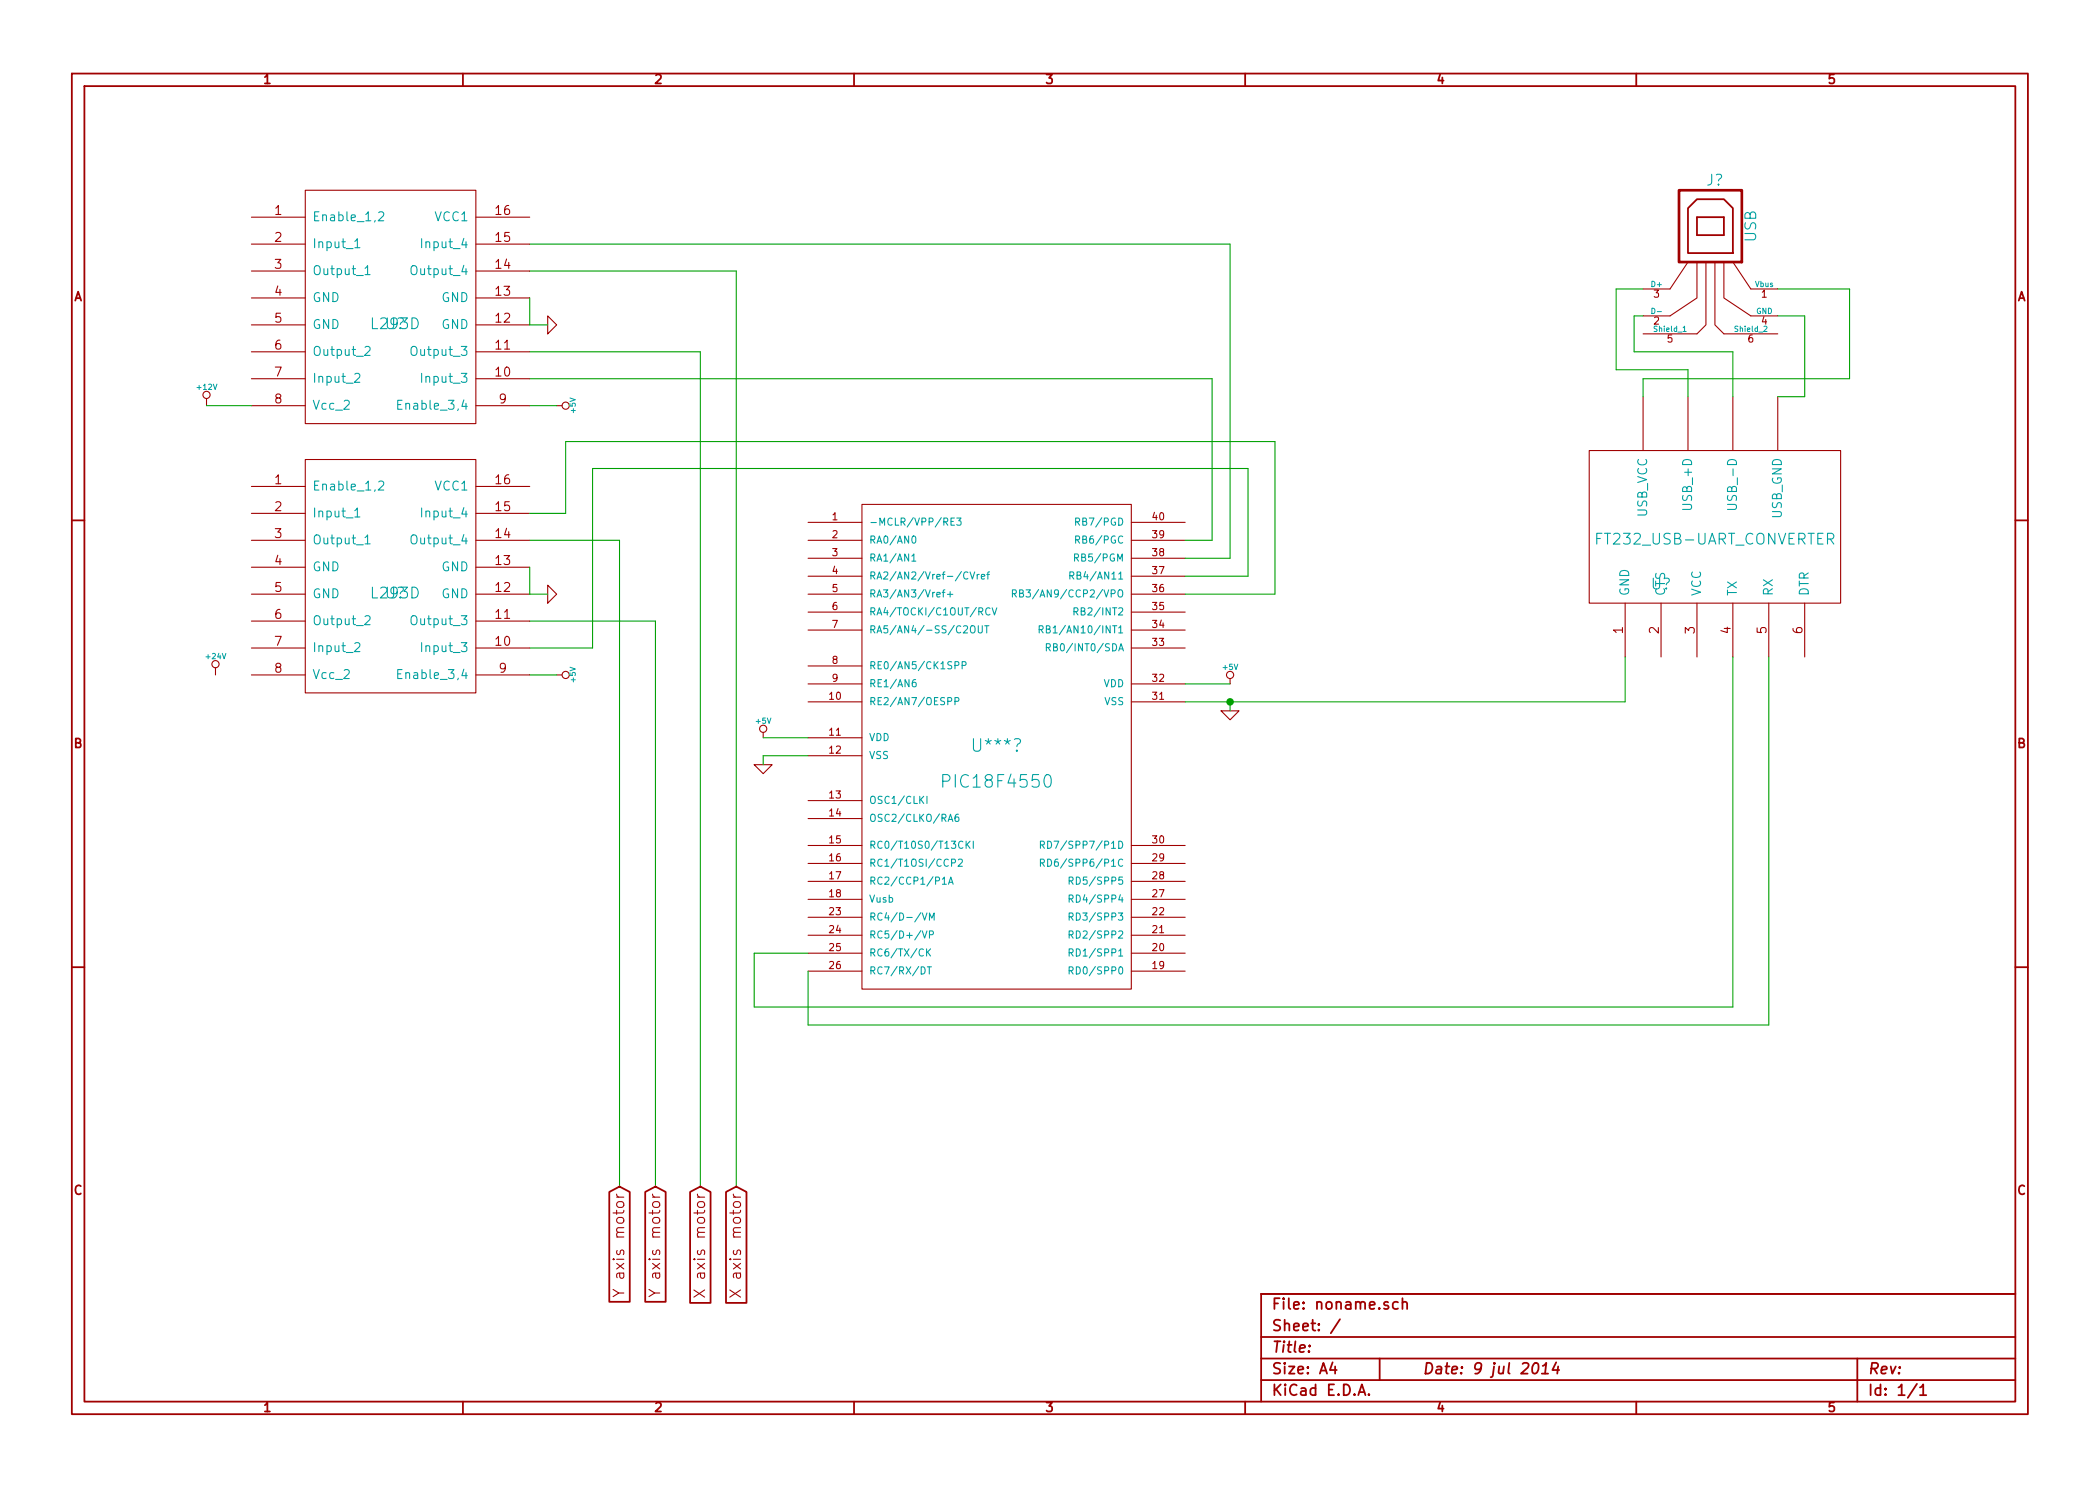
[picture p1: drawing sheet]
EESchema Schematic File Version 2
LIBS:power
LIBS:device
LIBS:transistors
LIBS:conn
LIBS:linear
LIBS:regul
LIBS:74xx
LIBS:cmos4000
LIBS:adc-dac
LIBS:memory
LIBS:xilinx
LIBS:special
LIBS:microcontrollers
LIBS:dsp
LIBS:microchip
LIBS:analog_switches
LIBS:motorola
LIBS:texas
LIBS:intel
LIBS:audio
LIBS:interface
LIBS:digital-audio
LIBS:philips
LIBS:display
LIBS:cypress
LIBS:siliconi
LIBS:opto
LIBS:atmel
LIBS:contrib
LIBS:valves
LIBS:18f4550
LIBS:l293d
LIBS:ft232_usb-uart_converter
EELAYER 27 0
EELAYER END
$Descr A4 11693 8268
encoding utf-8
Sheet 1 1
Title ""
Date "9 jul 2014"
Rev ""
Comp ""
Comment1 ""
Comment2 ""
Comment3 ""
Comment4 ""
$EndDescr
$Comp
L PIC18F4550 U***?
U 1 1
P 5550 4250
F 0 "U***?" H 5550 4350 70  0000 C CNN
F 1 "PIC18F4550" H 5550 4150 70  0000 C CNN
F 2 "" H 5550 4250 60  0000 C CNN
F 3 "" H 5550 4250 60  0000 C CNN
	1    5550 4250
	1    0    0    -1  
$EndComp
$Comp
L L293D U?
U 1 1
P 2350 1750
F 0 "U?" H 2200 1700 60  0000 C CNN
F 1 "L293D" H 2200 1700 60  0000 C CNN
F 2 "~" H 2200 1700 60  0000 C CNN
F 3 "~" H 2200 1700 60  0000 C CNN
	1    2350 1750
	1    0    0    -1  
$EndComp
$Comp
L L293D U?
U 1 1
P 2350 3250
F 0 "U?" H 2200 3200 60  0000 C CNN
F 1 "L293D" H 2200 3200 60  0000 C CNN
F 2 "~" H 2200 3200 60  0000 C CNN
F 3 "~" H 2200 3200 60  0000 C CNN
	1    2350 3250
	1    0    0    -1  
$EndComp
$Comp
L FT232_USB-UART_CONVERTER U?
U 1 1
P 9500 3350
F 0 "U?" H 9250 3450 0   0000 C CNN
F 1 "FT232_USB-UART_CONVERTER" H 9550 3700 60  0000 C CNN
F 2 "~" H 9350 3350 60  0000 C CNN
F 3 "~" H 9350 3350 60  0000 C CNN
	1    9500 3350
	1    0    0    -1  
$EndComp
$Comp
L USB J?
U 1 1
P 9500 1400
F 0 "J?" H 9450 1800 60  0000 C CNN
F 1 "USB" V 9250 1550 60  0000 C CNN
F 2 "~" H 9500 1400 60  0000 C CNN
F 3 "~" H 9500 1400 60  0000 C CNN
	1    9500 1400
	-1   0    0    -1  
$EndComp
$Comp
L +5V #PWR?
U 1 1
P 4250 4100
F 0 "#PWR?" H 4250 4190 20  0001 C CNN
F 1 "+5V" H 4250 4190 30  0000 C CNN
F 2 "" H 4250 4100 60  0000 C CNN
F 3 "" H 4250 4100 60  0000 C CNN
	1    4250 4100
	1    0    0    -1  
$EndComp
$Comp
L GND #PWR?
U 1 1
P 4250 4250
F 0 "#PWR?" H 4250 4250 30  0001 C CNN
F 1 "GND" H 4250 4180 30  0001 C CNN
F 2 "" H 4250 4250 60  0000 C CNN
F 3 "" H 4250 4250 60  0000 C CNN
	1    4250 4250
	1    0    0    -1  
$EndComp
$Comp
L +5V #PWR?
U 1 1
P 6850 3800
F 0 "#PWR?" H 6850 3890 20  0001 C CNN
F 1 "+5V" H 6850 3890 30  0000 C CNN
F 2 "" H 6850 3800 60  0000 C CNN
F 3 "" H 6850 3800 60  0000 C CNN
	1    6850 3800
	1    0    0    -1  
$EndComp
$Comp
L GND #PWR?
U 1 1
P 6850 3950
F 0 "#PWR?" H 6850 3950 30  0001 C CNN
F 1 "GND" H 6850 3880 30  0001 C CNN
F 2 "" H 6850 3950 60  0000 C CNN
F 3 "" H 6850 3950 60  0000 C CNN
	1    6850 3950
	1    0    0    -1  
$EndComp
$Comp
L +5V #PWR?
U 1 1
P 3100 2250
F 0 "#PWR?" H 3100 2340 20  0001 C CNN
F 1 "+5V" H 3100 2340 30  0000 C CNN
F 2 "" H 3100 2250 60  0000 C CNN
F 3 "" H 3100 2250 60  0000 C CNN
	1    3100 2250
	0    1    1    0   
$EndComp
$Comp
L +5V #PWR?
U 1 1
P 3100 3750
F 0 "#PWR?" H 3100 3840 20  0001 C CNN
F 1 "+5V" H 3100 3840 30  0000 C CNN
F 2 "" H 3100 3750 60  0000 C CNN
F 3 "" H 3100 3750 60  0000 C CNN
	1    3100 3750
	0    1    1    0   
$EndComp
$Comp
L GND #PWR?
U 1 1
P 3050 3300
F 0 "#PWR?" H 3050 3300 30  0001 C CNN
F 1 "GND" H 3050 3230 30  0001 C CNN
F 2 "" H 3050 3300 60  0000 C CNN
F 3 "" H 3050 3300 60  0000 C CNN
	1    3050 3300
	0    -1   -1   0   
$EndComp
$Comp
L GND #PWR?
U 1 1
P 3050 1800
F 0 "#PWR?" H 3050 1800 30  0001 C CNN
F 1 "GND" H 3050 1730 30  0001 C CNN
F 2 "" H 3050 1800 60  0000 C CNN
F 3 "" H 3050 1800 60  0000 C CNN
	1    3050 1800
	0    -1   -1   0   
$EndComp
$Comp
L +12V #PWR?
U 1 1
P 1150 2250
F 0 "#PWR?" H 1150 2200 20  0001 C CNN
F 1 "+12V" H 1150 2350 30  0000 C CNN
F 2 "" H 1150 2250 60  0000 C CNN
F 3 "" H 1150 2250 60  0000 C CNN
	1    1150 2250
	1    0    0    -1  
$EndComp
$Comp
L +24V #PWR?
U 1 1
P 1200 3750
F 0 "#PWR?" H 1200 3700 20  0001 C CNN
F 1 "+24V" H 1200 3850 30  0000 C CNN
F 2 "" H 1200 3750 60  0000 C CNN
F 3 "" H 1200 3750 60  0000 C CNN
	1    1200 3750
	1    0    0    -1  
$EndComp
Wire Wire Line
	3450 3000 3450 6600
Wire Wire Line
	2950 3000 3450 3000
Wire Wire Line
	2950 1950 3900 1950
Wire Wire Line
	2950 1500 4100 1500
Wire Wire Line
	1400 2250 1150 2250
Wire Wire Line
	2950 1800 3050 1800
Wire Wire Line
	2950 1650 2950 1800
Wire Wire Line
	2950 3300 2950 3150
Wire Wire Line
	3050 3300 2950 3300
Wire Wire Line
	3100 3750 2950 3750
Wire Wire Line
	2950 2250 3100 2250
Wire Wire Line
	3150 2850 2950 2850
Wire Wire Line
	3150 2450 3150 2850
Wire Wire Line
	3150 2450 7100 2450
Wire Wire Line
	7100 2450 7100 3300
Wire Wire Line
	7100 3300 6600 3300
Wire Wire Line
	3300 3600 2950 3600
Wire Wire Line
	3300 2600 3300 3600
Wire Wire Line
	3300 2600 6950 2600
Wire Wire Line
	6950 2600 6950 3200
Wire Wire Line
	6950 3200 6600 3200
Wire Wire Line
	6850 1350 2950 1350
Wire Wire Line
	6850 3100 6850 1350
Wire Wire Line
	6600 3100 6850 3100
Wire Wire Line
	6750 2100 2950 2100
Wire Wire Line
	6750 3000 6750 2100
Wire Wire Line
	6600 3000 6750 3000
Wire Wire Line
	4500 5700 4500 5400
Wire Wire Line
	9850 5700 4500 5700
Wire Wire Line
	9850 3650 9850 5700
Wire Wire Line
	4200 5300 4500 5300
Wire Wire Line
	4200 5600 4200 5300
Wire Wire Line
	9650 5600 4200 5600
Wire Wire Line
	9650 3650 9650 5600
Connection ~ 6850 3900
Wire Wire Line
	9050 3900 9050 3650
Wire Wire Line
	9150 2100 9150 2200
Wire Wire Line
	10300 2100 9150 2100
Wire Wire Line
	10300 1600 10300 2100
Wire Wire Line
	9900 1600 10300 1600
Wire Wire Line
	6850 3900 6850 3950
Wire Wire Line
	6600 3900 9050 3900
Wire Wire Line
	6850 3800 6600 3800
Wire Wire Line
	4250 4200 4500 4200
Wire Wire Line
	4250 4250 4250 4200
Wire Wire Line
	4500 4100 4250 4100
Wire Wire Line
	9400 2050 9400 2200
Wire Wire Line
	9000 2050 9400 2050
Wire Wire Line
	9000 1600 9000 2050
Wire Wire Line
	9150 1600 9000 1600
Wire Wire Line
	9650 1950 9650 2200
Wire Wire Line
	9100 1950 9650 1950
Wire Wire Line
	9100 1750 9100 1950
Wire Wire Line
	9150 1750 9100 1750
Wire Wire Line
	10050 2200 9900 2200
Wire Wire Line
	10050 1750 10050 2200
Wire Wire Line
	9900 1750 10050 1750
Wire Wire Line
	2950 3450 3650 3450
Wire Wire Line
	3650 3450 3650 6600
Text GLabel 3450 6600 3    60   Input ~ 0
Y axis motor
Text GLabel 3650 6600 3    60   Input ~ 0
Y axis motor
Wire Wire Line
	3900 1950 3900 6600
Wire Wire Line
	4100 1500 4100 6600
Text GLabel 3900 6600 3    60   Input ~ 0
X axis motor
Text GLabel 4100 6600 3    60   Input ~ 0
X axis motor
$EndSCHEMATC
